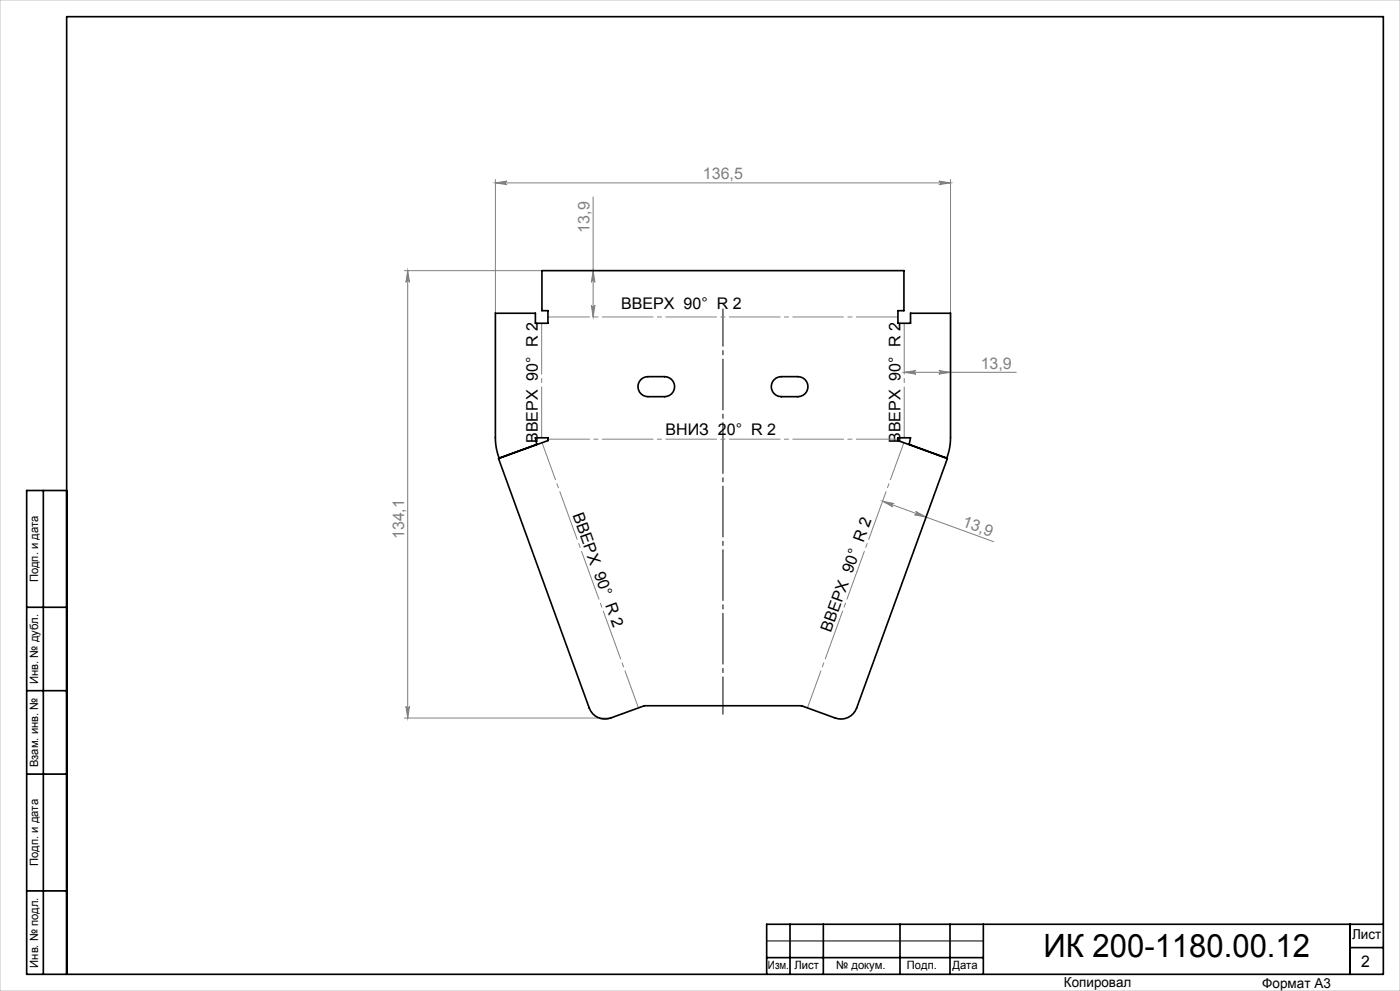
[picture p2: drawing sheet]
<svg xmlns="http://www.w3.org/2000/svg" width="420mm" height="297mm" viewBox="0 0 420 297" stroke-linecap="round" stroke-linejoin="round" font-family="sans-serif">
<g fill="none" stroke="#808080" stroke-width=".3">
<path d="M148.6 53.8v40.1M148.6 54.8h136.6M148.6 54.8l3.5-.5a.54 .54 0 0 0-.5 .5 .54 .54 0 0 0 .5 .5zM177.9 59.1v35.9M281.7 54.3l3.5 .5-3.5 .5a.54 .54 0 0 0 .5-.5 .54 .54 0 0 0-.5-.5zM285.2 53.8v40.1M121.3 81.1h41.3M122.3 81.1v134.1M122.3 81.1l.6 3.5a.54 .54 0 0 0-.6-.5 .54 .54 0 0 0-.5 .5zM177.4 91.5a.54 .54 0 0 0 .5 .5 .54 .54 0 0 0 .6-.5l-.6 3.5zM177.9 81.1l.6 3.5a.54 .54 0 0 0-.6-.5 .54 .54 0 0 0-.5 .5zM271.3 111.6h33.6"/>
<path d="M271.3 111.6l3.5-.6a.54 .54 0 0 0-.5 .6 .54 .54 0 0 0 .5 .5zM281.7 111l3.5 .6-3.5 .5a.54 .54 0 0 0 .5-.5 .54 .54 0 0 0-.5-.6zM264.8 150.2l33.3 12.2M264.8 150.2l3.4 .7a.54 .54 0 0 0-.6 .3 .54 .54 0 0 0 .3 .7zM274.7 153.3l3.1 1.7-3.5-.7a.54 .54 0 0 0 .7-.4 .54 .54 0 0 0-.3-.6zM121.3 215.2h61.9M121.8 211.7a.54 .54 0 0 0 .5 .5 .54 .54 0 0 0 .6-.5l-.6 3.5z"/>
</g>
<path d="M216.9 92.6v121.5" fill="none" stroke="#000" stroke-width=".3" stroke-dasharray="15.2 1.3 1.3 1.3" stroke-dashoffset="4"/>
<path d="M230 282h65" fill="none" stroke="#000" stroke-width=".3"/>
<g fill="none" stroke="#000" stroke-width=".5">
<path d="M13 147v145M20 147h-12v145h407v-287h-395v287M8 182h12M8 207h12M8 232h12M8 267h12M237 277v15M247 277v15M270 277v15M285 277v15M295 277v15M405 277v15"/>
<path d="M415 277h-185v15M230 287h65M405 284h10"/>
</g>
<path d="M162.5 96.9v34.3M271.3 131.2v-34.3" fill="none" stroke="#808080" stroke-width=".3" stroke-dasharray="15.2 1.3 1.3 1.3"/>
<path d="M162.6 132.7l28.9 79.5M242.2 212.2l29-79.5" fill="none" stroke="#808080" stroke-width=".3" stroke-dasharray="15.2 1.3 1.3 1.3" stroke-dashoffset="3.4"/>
<path d="M269.4 95h-105M164.4 131.6h105" fill="none" stroke="#808080" stroke-width=".3" stroke-dasharray="15.2 1.3 1.3 1.3" stroke-dashoffset="2.7"/>
<path d="M0 0h420v297h-420z" fill="none" stroke="#c0c0c0" stroke-width=".3"/>
<g fill="#808080">
<path d="M271.3 111.6l3.5-.6a.54 .54 0 0 0-.5 .6 .54 .54 0 0 0 .5 .5zM281.7 111l3.5 .6-3.5 .5a.54 .54 0 0 0 .5-.5 .54 .54 0 0 0-.5-.6zM148.6 54.8l3.5-.5a.54 .54 0 0 0-.5 .5 .54 .54 0 0 0 .5 .5zM281.7 54.3l3.5 .5-3.5 .5a.54 .54 0 0 0 .5-.5 .54 .54 0 0 0-.5-.5z"/>
<path d="M177.4 91.5a.54 .54 0 0 0 .5 .5 .54 .54 0 0 0 .6-.5l-.6 3.5zM177.9 81.1l.6 3.5a.54 .54 0 0 0-.6-.5 .54 .54 0 0 0-.5 .5z"/>
<path d="M122.3 81.1l.6 3.5a.54 .54 0 0 0-.6-.5 .54 .54 0 0 0-.5 .5zM121.8 211.7a.54 .54 0 0 0 .5 .5 .54 .54 0 0 0 .6-.5l-.6 3.5z"/>
<path d="M264.8 150.2l3.4 .7a.54 .54 0 0 0-.6 .3 .54 .54 0 0 0 .3 .7zM274.7 153.3l3.1 1.7-3.5-.7a.54 .54 0 0 0 .7-.4 .54 .54 0 0 0-.3-.6z"/>
</g>
<path d="M148.6 93.9h12v3h3.8v-3.8h-1.8v-12h108.6v12h-1.8v3.8h3.8v-3h12v37.3a17 17 0 0 1-1.2 6.1l-11.2-4.1 .4-2h-3.8v.8l14.8 5.4-27.2 74.8a5 5 0 0 1-6.4 3l-10.1-3.7h-47.2l-10.1 3.7a5 5 0 0 1-6.4-3l-27.2-74.8 14.8-5.4v-.8h-3.8l.4 2-11.3 4.1a17 17 0 0 1-1.1-6.1zM192.3 113.8l.6-.5 1.5-.4h5a3 3 0 0 1 3 3 3 3 0 0 1-3 3h-5a3 3 0 0 1-2.8-1.9 3 3 0 0 1 .7-3.2zM232.3 113.8l.6-.5 1.5-.4h5a3 3 0 0 1 3 3 3 3 0 0 1-3 3h-5a3 3 0 0 1-2.8-1.9 3 3 0 0 1 .7-3.2z" fill="none" stroke="#000" stroke-width=".5"/>
<text font-size="9.6" x="313.1" y="286.9">ИК 200-1180.00.12</text>
<g font-size="4.8" fill="#808080">
<text x="210.9" y="53.7">136,5</text>
<text x="176.9" y="69.7" transform="rotate(-90 176.9 69.7)">13,9</text>
<text x="294.2" y="110.5">13,9</text>
<text x="121.2" y="161.6" transform="rotate(-90 121.2 161.6)">134,1</text>
<text x="288.4" y="157.7" transform="rotate(20 288.4 157.7)">13,9</text>
</g>
<g font-size="4.8">
<text x="186.3" y="92.6">ВВЕРХ 90° R 2</text>
<text x="199.6" y="130.5">ВНИЗ 20° R 2</text>
<text x="161.4" y="132.8" transform="rotate(-90 161.4 132.8)">ВВЕРХ 90° R 2</text>
<text x="270.2" y="132.8" transform="rotate(-90 270.2 132.8)">ВВЕРХ 90° R 2</text>
<text x="171.7" y="154.4" transform="rotate(70 171.7 154.4)">ВВЕРХ 90° R 2</text>
<text x="249.2" y="189.7" transform="rotate(-70 249.2 189.7)">ВВЕРХ 90° R 2</text>
<text x="408.3" y="289.7">2</text>
</g>
<g font-size="4.1">
<text x="405.6" y="281.5">Лист</text>
<text x="319.2" y="295.9">Копировал</text>
<text x="378.7" y="296">Формат А3</text>
</g>
<g font-size="3.4">
<text x="11.4" y="174.5" transform="rotate(-90 11.4 174.5)">Подп. и дата</text>
<text x="11.4" y="205" transform="rotate(-90 11.4 205)">Инв. № дубл.</text>
<text x="11.4" y="229.9" transform="rotate(-90 11.4 229.9)">Взам. инв. №</text>
<text x="11.4" y="259.5" transform="rotate(-90 11.4 259.5)">Подп. и дата</text>
<text x="11.4" y="290" transform="rotate(-90 11.4 290)">Инв. № подл.</text>
<text x="230.4" y="290.4">Изм.</text>
<text x="238.3" y="290.4">Лист</text>
<text x="250.9" y="290.4">№ докум.</text>
<text x="272.1" y="290.4">Подп.</text>
<text x="285.7" y="290.5">Дата</text>
</g>
</svg>
